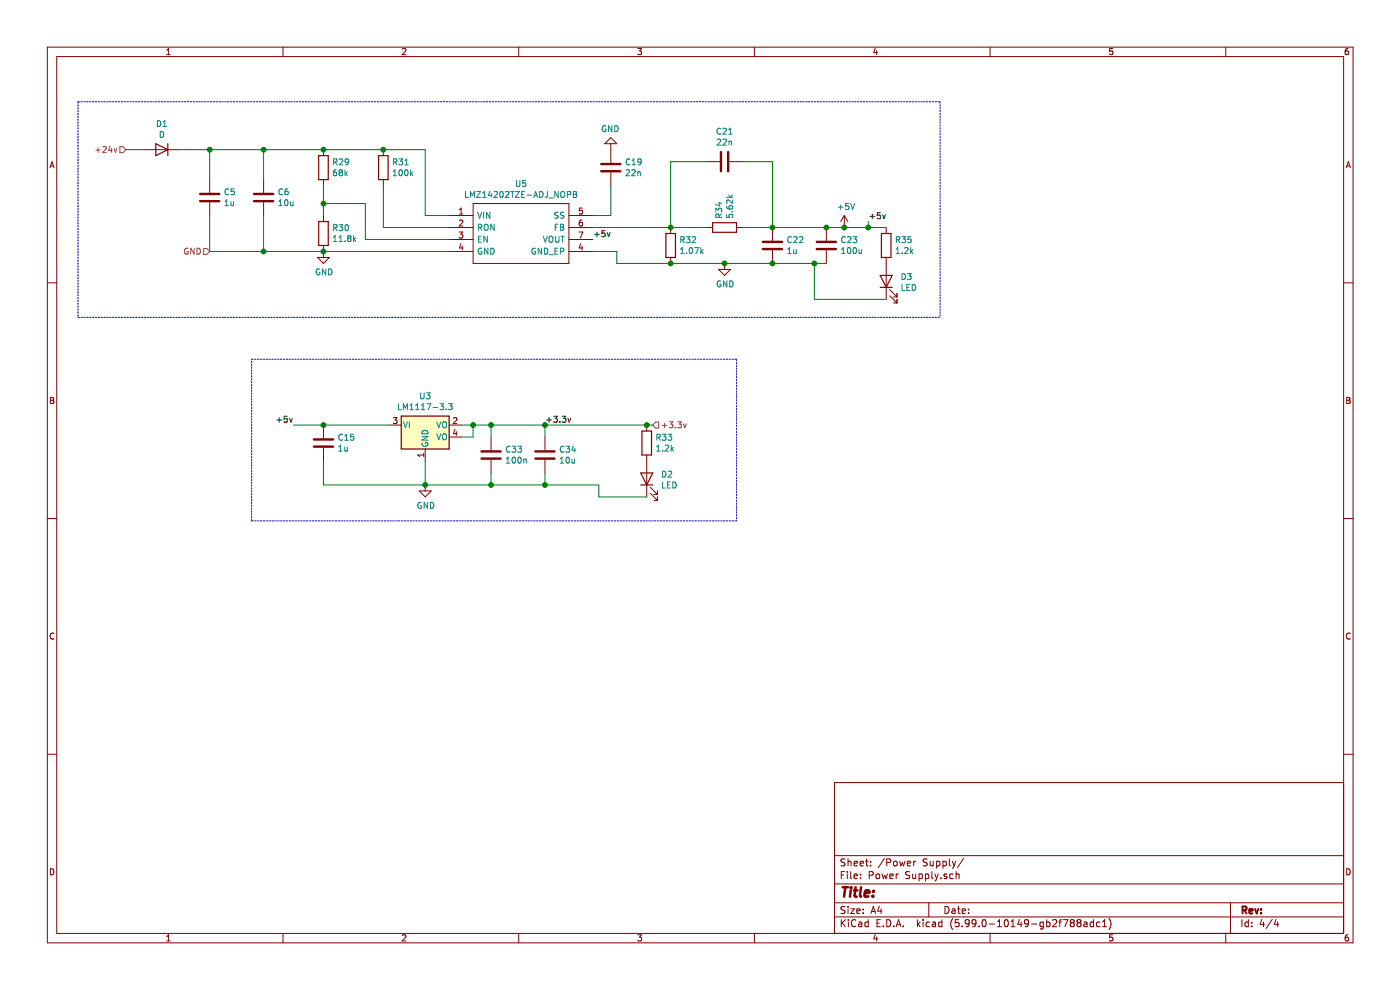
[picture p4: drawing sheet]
EESchema Schematic File Version 4
LIBS:Dash-cache
EELAYER 29 0
EELAYER END
$Descr A4 11693 8268
encoding utf-8
Sheet 3 4
Title ""
Date ""
Rev ""
Comp ""
Comment1 ""
Comment2 ""
Comment3 ""
Comment4 ""
$EndDescr
Text HLabel 1050 1250 0    50   Input ~ 0
+24v
Text HLabel 1750 2100 0    50   Input ~ 0
GND
$Comp
L Dash-rescue:LMZ14202TZE-ADJ_NOPB-LMZ14202TZE-ADJ_NOPB U5
U 1 1
P 3750 1800
F 0 "U5" H 4350 2065 50  0000 C CNN
F 1 "LMZ14202TZE-ADJ_NOPB" H 4350 1974 50  0000 C CNN
F 2 "footprint:TO-PMOD-7" H 4800 1900 50  0001 L CNN
F 3 "http://uk.rs-online.com/web/p/products/7981195P" H 4800 1800 50  0001 L CNN
F 4 "Voltage Regulators - Switching Regulators 2A pwr Module w/ 42V Max Input Vtg" H 4800 1700 50  0001 L CNN "Description"
F 5 "7981195P" H 4800 1500 50  0001 L CNN "RS Part Number"
F 6 "Texas Instruments" H 4800 1400 50  0001 L CNN "Manufacturer_Name"
F 7 "LMZ14202TZE-ADJ/NOPB" H 4800 1300 50  0001 L CNN "Manufacturer_Part_Number"
	1    3750 1800
	1    0    0    -1  
$EndComp
$Comp
L Device:R R29
U 1 1
P 2700 1400
F 0 "R29" H 2770 1446 50  0000 L CNN
F 1 "68k" H 2770 1355 50  0000 L CNN
F 2 "Resistor_SMD:R_0603_1608Metric_Pad1.05x0.95mm_HandSolder" V 2630 1400 50  0001 C CNN
F 3 "~" H 2700 1400 50  0001 C CNN
	1    2700 1400
	1    0    0    -1  
$EndComp
$Comp
L Device:R R30
U 1 1
P 2700 1950
F 0 "R30" H 2770 1996 50  0000 L CNN
F 1 "11.8k" H 2770 1905 50  0000 L CNN
F 2 "Resistor_SMD:R_0603_1608Metric_Pad1.05x0.95mm_HandSolder" V 2630 1950 50  0001 C CNN
F 3 "~" H 2700 1950 50  0001 C CNN
	1    2700 1950
	1    0    0    -1  
$EndComp
$Comp
L Device:R R31
U 1 1
P 3200 1400
F 0 "R31" H 3270 1446 50  0000 L CNN
F 1 "100k" H 3270 1355 50  0000 L CNN
F 2 "Resistor_SMD:R_0603_1608Metric_Pad1.05x0.95mm_HandSolder" V 3130 1400 50  0001 C CNN
F 3 "~" H 3200 1400 50  0001 C CNN
	1    3200 1400
	1    0    0    -1  
$EndComp
$Comp
L Device:R R34
U 1 1
P 6050 1900
F 0 "R34" H 6120 1946 50  0000 L CNN
F 1 "5.62k" H 6120 1855 50  0000 L CNN
F 2 "Resistor_SMD:R_0603_1608Metric_Pad1.05x0.95mm_HandSolder" V 5980 1900 50  0001 C CNN
F 3 "~" H 6050 1900 50  0001 C CNN
	1    6050 1900
	0    -1   -1   0   
$EndComp
$Comp
L Device:R R32
U 1 1
P 5600 2050
F 0 "R32" H 5670 2096 50  0000 L CNN
F 1 "1.07k" H 5670 2005 50  0000 L CNN
F 2 "Resistor_SMD:R_0603_1608Metric_Pad1.05x0.95mm_HandSolder" V 5530 2050 50  0001 C CNN
F 3 "~" H 5600 2050 50  0001 C CNN
	1    5600 2050
	1    0    0    -1  
$EndComp
$Comp
L Device:C C21
U 1 1
P 6050 1350
F 0 "C21" V 5798 1350 50  0000 C CNN
F 1 "22n" V 5889 1350 50  0000 C CNN
F 2 "Capacitor_SMD:C_0805_2012Metric_Pad1.15x1.40mm_HandSolder" H 6088 1200 50  0001 C CNN
F 3 "~" H 6050 1350 50  0001 C CNN
	1    6050 1350
	0    1    1    0   
$EndComp
$Comp
L Device:C C22
U 1 1
P 6450 2050
F 0 "C22" H 6565 2096 50  0000 L CNN
F 1 "1u" H 6565 2005 50  0000 L CNN
F 2 "Capacitor_SMD:C_0805_2012Metric_Pad1.15x1.40mm_HandSolder" H 6488 1900 50  0001 C CNN
F 3 "~" H 6450 2050 50  0001 C CNN
	1    6450 2050
	1    0    0    -1  
$EndComp
$Comp
L Device:C C23
U 1 1
P 6900 2050
F 0 "C23" H 7015 2096 50  0000 L CNN
F 1 "100u" H 7015 2005 50  0000 L CNN
F 2 "Capacitor_SMD:C_1206_3216Metric_Pad1.42x1.75mm_HandSolder" H 6938 1900 50  0001 C CNN
F 3 "~" H 6900 2050 50  0001 C CNN
	1    6900 2050
	1    0    0    -1  
$EndComp
$Comp
L Device:C C6
U 1 1
P 2200 1650
F 0 "C6" H 2315 1696 50  0000 L CNN
F 1 "10u" H 2315 1605 50  0000 L CNN
F 2 "Capacitor_SMD:C_1206_3216Metric_Pad1.42x1.75mm_HandSolder" H 2238 1500 50  0001 C CNN
F 3 "~" H 2200 1650 50  0001 C CNN
	1    2200 1650
	1    0    0    -1  
$EndComp
$Comp
L Device:C C5
U 1 1
P 1750 1650
F 0 "C5" H 1865 1696 50  0000 L CNN
F 1 "1u" H 1865 1605 50  0000 L CNN
F 2 "Capacitor_SMD:C_0805_2012Metric_Pad1.15x1.40mm_HandSolder" H 1788 1500 50  0001 C CNN
F 3 "~" H 1750 1650 50  0001 C CNN
	1    1750 1650
	1    0    0    -1  
$EndComp
$Comp
L Device:C C19
U 1 1
P 5100 1400
F 0 "C19" H 5215 1446 50  0000 L CNN
F 1 "22n" H 5215 1355 50  0000 L CNN
F 2 "Capacitor_SMD:C_0805_2012Metric_Pad1.15x1.40mm_HandSolder" H 5138 1250 50  0001 C CNN
F 3 "~" H 5100 1400 50  0001 C CNN
	1    5100 1400
	1    0    0    -1  
$EndComp
Wire Wire Line
	4950 1800 5100 1800
Wire Wire Line
	5100 1800 5100 1550
Wire Wire Line
	4950 1900 5600 1900
Wire Wire Line
	5600 1900 5900 1900
Connection ~ 5600 1900
Wire Wire Line
	5900 1350 5600 1350
Wire Wire Line
	5600 1350 5600 1900
Wire Wire Line
	6200 1900 6450 1900
Connection ~ 6450 1900
Wire Wire Line
	6200 1350 6450 1350
Wire Wire Line
	6450 1350 6450 1900
Wire Wire Line
	4950 2100 5150 2100
Wire Wire Line
	5150 2100 5150 2200
Wire Wire Line
	5150 2200 5600 2200
Connection ~ 5600 2200
Wire Wire Line
	5600 2200 6050 2200
Connection ~ 6450 2200
Wire Wire Line
	6450 2200 6800 2200
Wire Wire Line
	3200 1550 3200 1900
Wire Wire Line
	3200 1900 3750 1900
Wire Wire Line
	3750 1800 3550 1800
Wire Wire Line
	3550 1250 3200 1250
Wire Wire Line
	1750 1250 1750 1500
Wire Wire Line
	3550 1250 3550 1800
Connection ~ 2700 1250
Wire Wire Line
	2700 1250 2200 1250
Connection ~ 3200 1250
Wire Wire Line
	3200 1250 2700 1250
Connection ~ 2200 1250
Wire Wire Line
	2200 1250 1750 1250
Wire Wire Line
	2200 1250 2200 1500
Wire Wire Line
	2700 1550 2700 1700
Wire Wire Line
	3750 2000 3050 2000
Wire Wire Line
	3050 2000 3050 1700
Wire Wire Line
	3050 1700 2700 1700
Connection ~ 2700 1700
Wire Wire Line
	2700 1700 2700 1800
Wire Wire Line
	2200 2100 2700 2100
Wire Wire Line
	2200 1800 2200 2100
Connection ~ 2700 2100
Wire Wire Line
	1750 1800 1750 2100
Wire Wire Line
	1750 2100 2200 2100
Connection ~ 2200 2100
$Comp
L power:GND #PWR015
U 1 1
P 2700 2100
F 0 "#PWR015" H 2700 1850 50  0001 C CNN
F 1 "GND" H 2705 1927 50  0000 C CNN
F 2 "" H 2700 2100 50  0001 C CNN
F 3 "" H 2700 2100 50  0001 C CNN
	1    2700 2100
	1    0    0    -1  
$EndComp
$Comp
L power:GND #PWR017
U 1 1
P 6050 2200
F 0 "#PWR017" H 6050 1950 50  0001 C CNN
F 1 "GND" H 6055 2027 50  0000 C CNN
F 2 "" H 6050 2200 50  0001 C CNN
F 3 "" H 6050 2200 50  0001 C CNN
	1    6050 2200
	1    0    0    -1  
$EndComp
Connection ~ 6050 2200
Wire Wire Line
	6050 2200 6450 2200
$Comp
L power:GND #PWR016
U 1 1
P 5100 1250
F 0 "#PWR016" H 5100 1000 50  0001 C CNN
F 1 "GND" H 5105 1077 50  0000 C CNN
F 2 "" H 5100 1250 50  0001 C CNN
F 3 "" H 5100 1250 50  0001 C CNN
	1    5100 1250
	-1   0    0    1   
$EndComp
$Comp
L Device:D D1
U 1 1
P 1350 1250
F 0 "D1" H 1350 1034 50  0000 C CNN
F 1 "D" H 1350 1125 50  0000 C CNN
F 2 "Diode_SMD:D_SOD-123" H 1350 1250 50  0001 C CNN
F 3 "~" H 1350 1250 50  0001 C CNN
	1    1350 1250
	-1   0    0    1   
$EndComp
Wire Wire Line
	1500 1250 1750 1250
Connection ~ 1750 1250
Wire Wire Line
	1200 1250 1050 1250
$Comp
L Device:C C15
U 1 1
P 2700 3700
F 0 "C15" H 2815 3746 50  0000 L CNN
F 1 "1u" H 2815 3655 50  0000 L CNN
F 2 "Capacitor_SMD:C_0805_2012Metric_Pad1.15x1.40mm_HandSolder" H 2738 3550 50  0001 C CNN
F 3 "~" H 2700 3700 50  0001 C CNN
	1    2700 3700
	1    0    0    -1  
$EndComp
Connection ~ 2700 3550
Wire Wire Line
	2700 3550 2450 3550
Wire Wire Line
	2700 3850 2700 4050
Wire Wire Line
	3850 3550 3950 3550
Wire Wire Line
	4550 3550 4550 3650
Connection ~ 4550 3550
Wire Wire Line
	4550 3950 4550 4050
Connection ~ 4550 4050
Wire Wire Line
	4550 4050 5000 4050
Text HLabel 5450 3550 2    50   Input ~ 0
+3.3v
Text Label 7250 1850 0    50   ~ 0
+5v
Text Label 2450 3550 2    50   ~ 0
+5v
Wire Wire Line
	2700 2100 3750 2100
Wire Notes Line
	6150 3000 6150 4350
Wire Notes Line
	6150 4350 2100 4350
Wire Notes Line
	2100 4350 2100 3000
Wire Notes Line
	2100 3000 6150 3000
Connection ~ 6900 1900
Wire Wire Line
	7250 1900 7250 1850
Text Label 4950 2000 0    50   ~ 0
+5v
Wire Wire Line
	6900 1900 7050 1900
Wire Wire Line
	6450 1900 6900 1900
$Comp
L Device:R R35
U 1 1
P 7400 2050
F 0 "R35" H 7470 2096 50  0000 L CNN
F 1 "1.2k" H 7470 2005 50  0000 L CNN
F 2 "Resistor_SMD:R_0603_1608Metric_Pad1.05x0.95mm_HandSolder" V 7330 2050 50  0001 C CNN
F 3 "~" H 7400 2050 50  0001 C CNN
	1    7400 2050
	1    0    0    -1  
$EndComp
Wire Wire Line
	7250 1900 7400 1900
Connection ~ 7250 1900
$Comp
L Device:LED D3
U 1 1
P 7400 2350
F 0 "D3" V 7438 2233 50  0000 R CNN
F 1 "LED" V 7347 2233 50  0000 R CNN
F 2 "LED_SMD:LED_0805_2012Metric_Pad1.15x1.40mm_HandSolder" H 7400 2350 50  0001 C CNN
F 3 "~" H 7400 2350 50  0001 C CNN
	1    7400 2350
	0    -1   -1   0   
$EndComp
Wire Wire Line
	7400 2500 6800 2500
Wire Wire Line
	6800 2500 6800 2200
Connection ~ 6800 2200
Wire Wire Line
	6800 2200 6900 2200
$Comp
L Device:R R33
U 1 1
P 5400 3700
F 0 "R33" H 5470 3746 50  0000 L CNN
F 1 "1.2k" H 5470 3655 50  0000 L CNN
F 2 "Resistor_SMD:R_0603_1608Metric_Pad1.05x0.95mm_HandSolder" V 5330 3700 50  0001 C CNN
F 3 "~" H 5400 3700 50  0001 C CNN
	1    5400 3700
	1    0    0    -1  
$EndComp
$Comp
L Device:LED D2
U 1 1
P 5400 4000
F 0 "D2" V 5438 3883 50  0000 R CNN
F 1 "LED" V 5347 3883 50  0000 R CNN
F 2 "LED_SMD:LED_0805_2012Metric_Pad1.15x1.40mm_HandSolder" H 5400 4000 50  0001 C CNN
F 3 "~" H 5400 4000 50  0001 C CNN
	1    5400 4000
	0    -1   -1   0   
$EndComp
Wire Wire Line
	5000 4050 5000 4150
Wire Wire Line
	5000 4150 5400 4150
Connection ~ 5400 3550
Wire Wire Line
	5400 3550 5450 3550
Wire Notes Line
	650  2650 7850 2650
Wire Notes Line
	7850 850  7850 2650
Wire Notes Line
	650  850  7850 850 
Wire Notes Line
	650  850  650  2650
Text Label 4550 3550 0    50   ~ 0
+3.3v
Wire Wire Line
	2700 4050 3550 4050
Wire Wire Line
	2700 3550 3250 3550
Connection ~ 3550 4050
Wire Wire Line
	3550 4050 4100 4050
$Comp
L power:GND #PWR0125
U 1 1
P 3550 4050
F 0 "#PWR0125" H 3550 3800 50  0001 C CNN
F 1 "GND" H 3555 3877 50  0000 C CNN
F 2 "" H 3550 4050 50  0001 C CNN
F 3 "" H 3550 4050 50  0001 C CNN
	1    3550 4050
	1    0    0    -1  
$EndComp
Wire Wire Line
	3550 3850 3550 4050
$Comp
L Dash-rescue:LM1117-3.3-Regulator_Linear U3
U 1 1
P 3550 3550
F 0 "U3" H 3550 3792 50  0000 C CNN
F 1 "LM1117-3.3" H 3550 3701 50  0000 C CNN
F 2 "Package_TO_SOT_SMD:SOT-223" H 3550 3550 50  0001 C CNN
F 3 "http://www.ti.com/lit/ds/symlink/lm1117.pdf" H 3550 3550 50  0001 C CNN
F 4 "LM1117MP-3.3/NOPB" H 0   0   50  0001 C CNN "Manufacturer_Part_Number"
	1    3550 3550
	1    0    0    -1  
$EndComp
Wire Wire Line
	4550 3550 5400 3550
$Comp
L Device:C C33
U 1 1
P 4100 3800
F 0 "C33" H 4215 3846 50  0000 L CNN
F 1 "100n" H 4215 3755 50  0000 L CNN
F 2 "Capacitor_SMD:C_0805_2012Metric_Pad1.15x1.40mm_HandSolder" H 4138 3650 50  0001 C CNN
F 3 "~" H 4100 3800 50  0001 C CNN
	1    4100 3800
	1    0    0    -1  
$EndComp
Wire Wire Line
	3850 3650 3950 3650
Wire Wire Line
	3950 3650 3950 3550
Connection ~ 3950 3550
Wire Wire Line
	3950 3550 4100 3550
Wire Wire Line
	4100 3650 4100 3550
Connection ~ 4100 3550
Wire Wire Line
	4100 3550 4550 3550
Wire Wire Line
	4100 3950 4100 4050
Connection ~ 4100 4050
Wire Wire Line
	4100 4050 4550 4050
$Comp
L Device:C C34
U 1 1
P 4550 3800
F 0 "C34" H 4665 3846 50  0000 L CNN
F 1 "10u" H 4665 3755 50  0000 L CNN
F 2 "Capacitor_SMD:C_1206_3216Metric_Pad1.42x1.75mm_HandSolder" H 4588 3650 50  0001 C CNN
F 3 "~" H 4550 3800 50  0001 C CNN
	1    4550 3800
	1    0    0    -1  
$EndComp
$Comp
L power:+5V #PWR0134
U 1 1
P 7050 1900
F 0 "#PWR0134" H 7050 1750 50  0001 C CNN
F 1 "+5V" H 7065 2073 50  0000 C CNN
F 2 "" H 7050 1900 50  0001 C CNN
F 3 "" H 7050 1900 50  0001 C CNN
	1    7050 1900
	1    0    0    -1  
$EndComp
Connection ~ 7050 1900
Wire Wire Line
	7050 1900 7250 1900
$EndSCHEMATC
